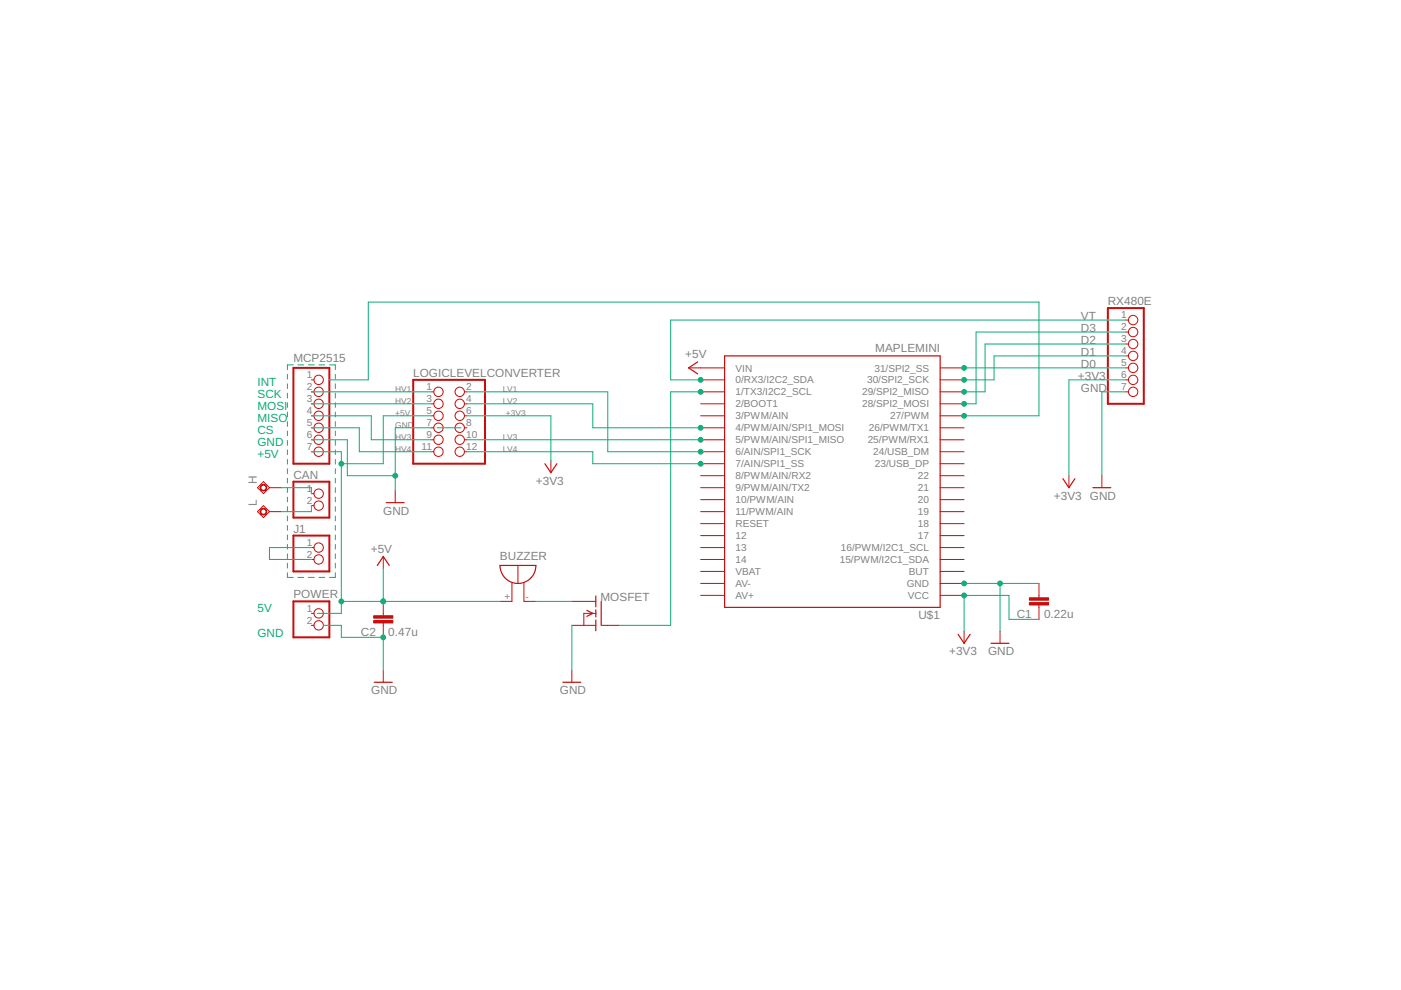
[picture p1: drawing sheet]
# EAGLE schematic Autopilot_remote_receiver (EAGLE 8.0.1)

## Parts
BUZZER  F/BC35  [F/BC35]
C1  0.22u  C-EU050-025X075  [C050-025X075]
C2  0.47u  C-EU050-025X075  [C050-025X075]
CAN  PINHD-1X2  [1X02]
H  TPSQPAD1-20  [P1-20]
J1  PINHD-1X2  [1X02]
L  TPSQPAD1-20  [P1-20]
LOGICLEVELCONVERTER  PINHD-2X6  [2X06]
MCP2515  PINHD-1X7  [1X07]
MOSFET  BUZ11  [TO220]
POWER  PINHD-1X2  [1X02]
RX480E  PINHD-1X7  [1X07]
U$1  MAPLEMINI  [20-DIP]

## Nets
+3V3: C1.1 LOGICLEVELCONVERTER.6 RX480E.6 U$1.1(VCC)
+5V: BUZZER.+ C2.2 LOGICLEVELCONVERTER.5 MCP2515.7 U$1.21(VIN)
D0: RX480E.5 U$1.20(31/SPI2_SS)
D1: RX480E.4 U$1.19(30/SPI2_SCK)
D2: RX480E.3 U$1.18(29/SPI2_MISO)
D3: RX480E.2 U$1.17(28/SPI2_MOSI)
GND: C1.2 C2.1 LOGICLEVELCONVERTER.7 MCP2515.6 MOSFET.3(S) RX480E.7 U$1.2(GND)
HV1: LOGICLEVELCONVERTER.1 MCP2515.2
HV2: LOGICLEVELCONVERTER.3 MCP2515.3
HV3: LOGICLEVELCONVERTER.9 MCP2515.4
HV4: LOGICLEVELCONVERTER.11 MCP2515.5
LV1: LOGICLEVELCONVERTER.2 U$1.28(6/AIN/SPI1_SCK)
LV2: LOGICLEVELCONVERTER.4 U$1.26(4/PWM/AIN/SPI1_MOSI)
LV3: LOGICLEVELCONVERTER.10 U$1.27(5/PWM/AIN/SPI1_MISO)
LV4: LOGICLEVELCONVERTER.12 U$1.29(7/AIN/SPI1_SS)
N$2: CAN.1 H.TP
N$3: CAN.2 L.TP
N$4: J1.1 J1.2
N$6: BUZZER.- MOSFET.2(D)
N$9: U$1.16(27/PWM)
N$12: MOSFET.1(G) U$1.23(1/TX3/I2C2_SCL)
VT: RX480E.1 U$1.22(0/RX3/I2C2_SDA)
Unconnected: LOGICLEVELCONVERTER.8 MCP2515.1 POWER.1 POWER.2 U$1.3(BUT) U$1.4(15/PWM/I2C1_SDA) U$1.5(16/PWM/I2C1_SCL) U$1.6 U$1.7 U$1.8 U$1.9 U$1.10 U$1.11 U$1.12(23/USB_DP) U$1.13(24/USB_DM) U$1.14(25/PWM/RX1) U$1.15(26/PWM/TX1) U$1.24(2/BOOT1) U$1.25(3/PWM/AIN) U$1.30(8/PWM/AIN/RX2) U$1.31(9/PWM/AIN/TX2) U$1.32(10/PWM/AIN) U$1.33(11/PWM/AIN) U$1.34(RESET) U$1.35 U$1.36 U$1.37 U$1.38(VBAT) U$1.39(AV-) U$1.40(AV+)

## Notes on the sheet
- INT
- SCK
- MOSI
- MISO
- CS
- GND
- +5V
- 5V
  
  GND
